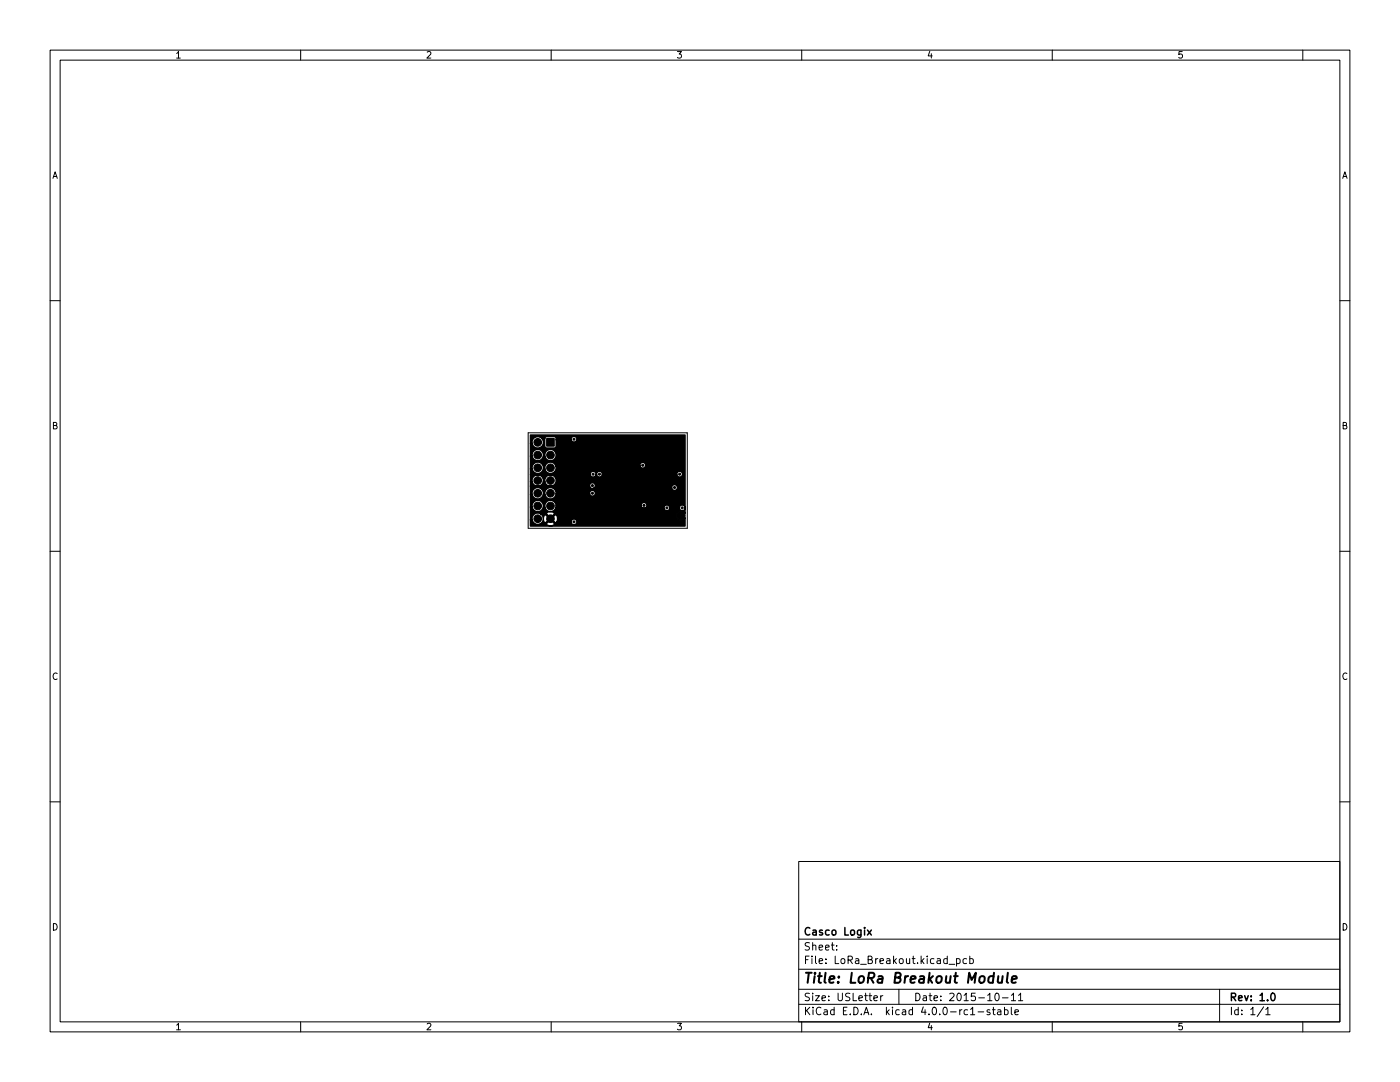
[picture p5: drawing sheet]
<svg xmlns="http://www.w3.org/2000/svg" width="279mm" height="216mm" viewBox="0 0 279 216" stroke-linecap="round" stroke-linejoin="round" font-family="sans-serif">
<g fill="none" stroke="#000" stroke-width=".2">
<path d="M10 10h259.4v195.9h-259.4zM12 12h255.4v191.9h-255.4zM60 10v2M110 10v2M160 10v2M210 10v2M260 10v2M10 60h2M267.4 60h2M105.4 86.4h31.8v19h-31.8zM10 110h2M267.4 110h2"/>
<path d="M10 160h2M267.4 160h2M159.4 171.9h108v32h-108zM159.4 197.4h108M159.4 193.4h108M159.4 187.4h108M167 189.4v.2M167 188.7v.1M174.4 199.2l.7-.2-.1-.3h-.4l-.2 .2 .1 .7h.5M175.8 198.7v1M176.2 198.7l-.4 .3M179.4 197.4v3"/>
<path d="M189.4 192.4h1.1M190.9 191.4l.4-.1 .3 .3-.1 .6h-.6M190.9 191.3v1.5M192.9 191.4l-.4-.1-.3 .3 .1 .6h.6M193.5 191.4l.5-.1 .3 .3-.2 .6h-.6M193.5 190.8v1.5M198.8 198.2h.1a.8 .8 0 0 1 .5 .7 .8 .8 0 0 1-.5 .8 1 1 0 0 1-.1-1.5zM200 199.1h1.2M201.8 198.6l.5-.4v1.5M201.8 199.7h.9M203.3 198.6l.4-.4v1.5M203.3 199.7h.8"/>
<path d="M243.4 197.4v6.5M60 203.9v2M110 203.9v2M159.4 200.4h108M160 203.9v2M193.7 202.5h.8M195.2 201.9h1.1M197.5 201.5h-.3l-.2 .2v.2l.5 .1v.4h-.5M198 201.5h.6M198.3 201v1.3l.3 .2M199.1 201.5h.6l.1 1M199.8 201.8l-.5 .1-.3 .2 .3 .4 .5-.1"/>
<path d="M200.5 201.5h.4l.3 .3-.2 .6h-.5M200.5 201v1.5M201.8 201v1.3l.2 .2M202.5 202l.8-.2-.1-.3h-.4l-.3 .2 .1 .7h.6M210 203.9v2M252.2 200.9l-1.3 1.9M252.6 201.4l.4-.4v1.5M252.6 202.5h.9M260 203.9v2"/>
</g>
<path d="M173.1 185.6l.8 1M173.9 185.6l-.8 1M253.8 198.2h.2a.8 .8 0 0 1 .5 .7 .8 .8 0 0 1-.5 .8 1 1 0 0 1-.2-1.5z" fill="none" stroke="#000" stroke-width=".3"/>
<path d="M199.2 194.8v1.2a.57 .57 0 0 0 .8-.1M200.1 194.8l-.2 1.3M201.1 194.1l-.2 1.7 .3 .3M201.9 195.4l1-.2v-.3h-.8l-.2 .9 .2 .3 .6-.1" fill="none" stroke="#000" stroke-width=".4"/>
<g fill="#000" stroke="#000" stroke-width=".2">
<path d="M109.1 87.5h1.5v1.5h-1.5z"/>
<circle cx="107.3" cy="98.4" r=".76"/>
<circle cx="107.3" cy="93.3" r=".76"/>
<circle cx="107.3" cy="95.9" r=".76"/>
<circle cx="107.3" cy="90.8" r=".76"/>
<circle cx="107.3" cy="88.3" r=".76"/>
<circle cx="109.9" cy="95.9" r=".76"/>
<circle cx="109.9" cy="98.4" r=".76"/>
<circle cx="109.9" cy="90.8" r=".76"/>
<circle cx="109.9" cy="93.3" r=".76"/>
<circle cx="114.6" cy="87.6" r=".2"/>
<circle cx="118.2" cy="96.9" r=".2"/>
<circle cx="118.2" cy="98.4" r=".2"/>
<circle cx="118.4" cy="94.6" r=".2"/>
<circle cx="119.6" cy="94.6" r=".2"/>
<circle cx="128.3" cy="92.8" r=".2"/>
<circle cx="132.6" cy="94.9" r=".2"/>
<circle cx="134.6" cy="97.3" r=".2"/>
<circle cx="135.6" cy="94.6" r=".2"/>
<circle cx="107.3" cy="101" r=".76"/>
<circle cx="107.3" cy="103.5" r=".76"/>
<circle cx="109.9" cy="103.5" r=".76"/>
<circle cx="109.9" cy="101" r=".76"/>
<circle cx="114.6" cy="104.1" r=".2"/>
<circle cx="128.5" cy="100.8" r=".2"/>
<circle cx="133.1" cy="101.3" r=".2"/>
<circle cx="135.9" cy="102.9" r=".85"/>
<circle cx="136.1" cy="101.3" r=".2"/>
</g>
<path d="M105.8 86.8h30.9v15.7a.94 .94 0 0 0-1.4-.4 .94 .94 0 0 0 0 1.5 .94 .94 0 0 0 1.4-.3v1.7h-30.9v-1.3h.4a1.12 1.12 0 0 0 1.7 .8h1.2v.2a1.01 1.01 0 0 0 1.6-.2l-.8-.8-.8 .8h-1.2l.4-.4 .1-.8 .2 .9 .3 .1 .8-.8h.3l.8 .8h3.2a.57 .57 0 0 0 .9 .3 .57 .57 0 0 0 0-.9 .57 .57 0 0 0-.9 .3v.3h-3a1.29 1.29 0 0 0 .1-1.5l-.3-.1-.8 .8h-.3l-.8-.8-.3 .1-.2 .5-.1-.4-.4-.4h1.2l.8 .8 .8-.8-.1-.2-.5-.2h-.6l-.4 .2v.2h-1.2a1.13 1.13 0 0 0-1.3 .1 1.13 1.13 0 0 0-.4 1.1h-.4v-2.5h.4l.2 .4a1.14 1.14 0 0 0 1.1 .5 1.14 1.14 0 0 0 .9-.9h.3l.2 .4a1.12 1.12 0 0 0 2-.1h21.6l.1 .2a.57 .57 0 0 0 .6 .2 .57 .57 0 0 0 .5-.4h1.9l.1 .2a.57 .57 0 0 0 .9 0 .57 .57 0 0 0-.3-.9 .57 .57 0 0 0-.7 .7h-1.9v-.3a.57 .57 0 0 0-.7-.4 .57 .57 0 0 0-.5 .7h-21.6l.1-.6h17a.57 .57 0 0 0 .8 .4 .57 .57 0 0 0 0-.9 .57 .57 0 0 0-.8 .3v.2h-17a1.13 1.13 0 0 0-1.3-1.1 1.13 1.13 0 0 0-1 1.4h-.3v-.5a1.14 1.14 0 0 0-1.3-.9 1.14 1.14 0 0 0-.9 1.4h-.4v-2.6h.4l.2 .5a1.14 1.14 0 0 0 1.1 .4 1.14 1.14 0 0 0 .9-.9h.3l.2 .5a1.13 1.13 0 0 0 1.2 .4 1.13 1.13 0 0 0 .9-1h6.7l.1 .2a.57 .57 0 0 0 .9 0 .57 .57 0 0 0-.4-.8 .57 .57 0 0 0-.6 .6h-6.7v-.3a1.14 1.14 0 0 0-1.4-.9 1.14 1.14 0 0 0-.9 1.3h-.3v-.4a1.14 1.14 0 0 0-1.3-.9 1.14 1.14 0 0 0-.9 1.3h-.4v-1.6h11.9l.1 .2a.56 .56 0 0 0 .7 .2h15.6v.2a.57 .57 0 0 0 1 0 .57 .57 0 0 0-.4-.9 .57 .57 0 0 0-.6 .7h-15.5a.57 .57 0 0 0-.1-1 .57 .57 0 0 0-.8 .6h-11.9v-.9h.4l.2 .4a1.14 1.14 0 0 0 1.1 .5 1.14 1.14 0 0 0 .9-.9h.3l.2 .4a1.14 1.14 0 0 0 1.9 0 1.14 1.14 0 0 0-.7-1.7 1.14 1.14 0 0 0-1.4 1.3h-.3v-.4a1.14 1.14 0 0 0-1.3-.9 1.14 1.14 0 0 0-.9 1.3h-.4v-1.4h12l.1 .2a.57 .57 0 0 0 .6 .3 .57 .57 0 0 0 .4-.5l.3 .2a.57 .57 0 0 0 .5 .3 .57 .57 0 0 0 .5-.5h14.9l.1 .2a.57 .57 0 0 0 .9 0 .57 .57 0 0 0-.4-.8 .57 .57 0 0 0-.6 .6h-14.9v-.2a.57 .57 0 0 0-.7-.4 .57 .57 0 0 0-.4 .6h-.2v-.2a.57 .57 0 0 0-.6-.4 .57 .57 0 0 0-.5 .6h-12v-1.1h.4l.2 .4a1.14 1.14 0 0 0 1.1 .5 1.14 1.14 0 0 0 .9-.9h.3l.2 .4a1.13 1.13 0 0 0 1.5 .4 1.13 1.13 0 0 0 .5-1.5h16.8l.1 .3a.57 .57 0 0 0 .9 0 .57 .57 0 0 0-.3-.9 .57 .57 0 0 0-.7 .6h-16.8l-.1-.2a1.14 1.14 0 0 0-1.4-.4 1.14 1.14 0 0 0-.7 1.3h-.3v-.5a1.14 1.14 0 0 0-1.3-.9 1.14 1.14 0 0 0-.9 1.4h-.4v-2.6h.4l.2 .4a1.14 1.14 0 0 0 1.1 .5 1.14 1.14 0 0 0 .9-.9h.3l.2 .4a1.14 1.14 0 0 0 1.9 0 1.14 1.14 0 0 0-.7-1.7 1.14 1.14 0 0 0-1.4 1.3h-.3v-.4a1.14 1.14 0 0 0-1.3-.9 1.14 1.14 0 0 0-.9 1.3h-.4v-2.5h.4l.2 .4a1.13 1.13 0 0 0 1.6 .3 1.13 1.13 0 0 0 .1-1.7h.6l.1 1.7 .3 .2 1.8-.1 .1-1.6h3l.1 .2a.57 .57 0 0 0 .9 0 .57 .57 0 0 0-.3-.8 .57 .57 0 0 0-.7 .6h-3v-.3l-.4-.3h-1.5l-.3 .1-.1 .3h-.6a1.12 1.12 0 0 0-1.3-.2 1.12 1.12 0 0 0-.6 1.2h-.4z" fill="#000" stroke="#000" stroke-width=".25"/>
<text font-size="2.8" x="160.4" y="196.2">Title: LoRa Breakout Module</text>
<g font-size="2.1">
<text x="160.4" y="189.7">Sheet:</text>
<text x="160.4" y="186.7">Casco Logix</text>
<text x="160.4" y="192.4">File: LoRa_Breakout.kicad_pcb</text>
<text x="160.4" y="202.5">KiCad E.D.A. kicad 4.0.0-rc1-stable</text>
<text x="160.4" y="199.7">Size: USLetter</text>
<text x="182.4" y="199.7">Date: 2015-10-11</text>
<text x="245.4" y="199.7">Rev: 1.0</text>
<text x="245.4" y="202.5">Id: 1/1</text>
</g>
<g font-size="1.8">
<text x="35" y="11.6">1</text>
<text x="85" y="11.6">2</text>
<text x="135" y="11.6">3</text>
<text x="185" y="11.6">4</text>
<text x="235" y="11.6">5</text>
<text x="10.3" y="35.6">A</text>
<text x="267.7" y="35.6">A</text>
<text x="10.3" y="85.7">B</text>
<text x="267.7" y="85.7">B</text>
<text x="10.3" y="135.6">C</text>
<text x="267.7" y="135.6">C</text>
<text x="10.3" y="185.7">D</text>
<text x="267.7" y="185.7">D</text>
<text x="35" y="205.6">1</text>
<text x="85" y="205.6">2</text>
<text x="135" y="205.6">3</text>
<text x="185" y="205.6">4</text>
<text x="235" y="205.6">5</text>
</g>
</svg>
